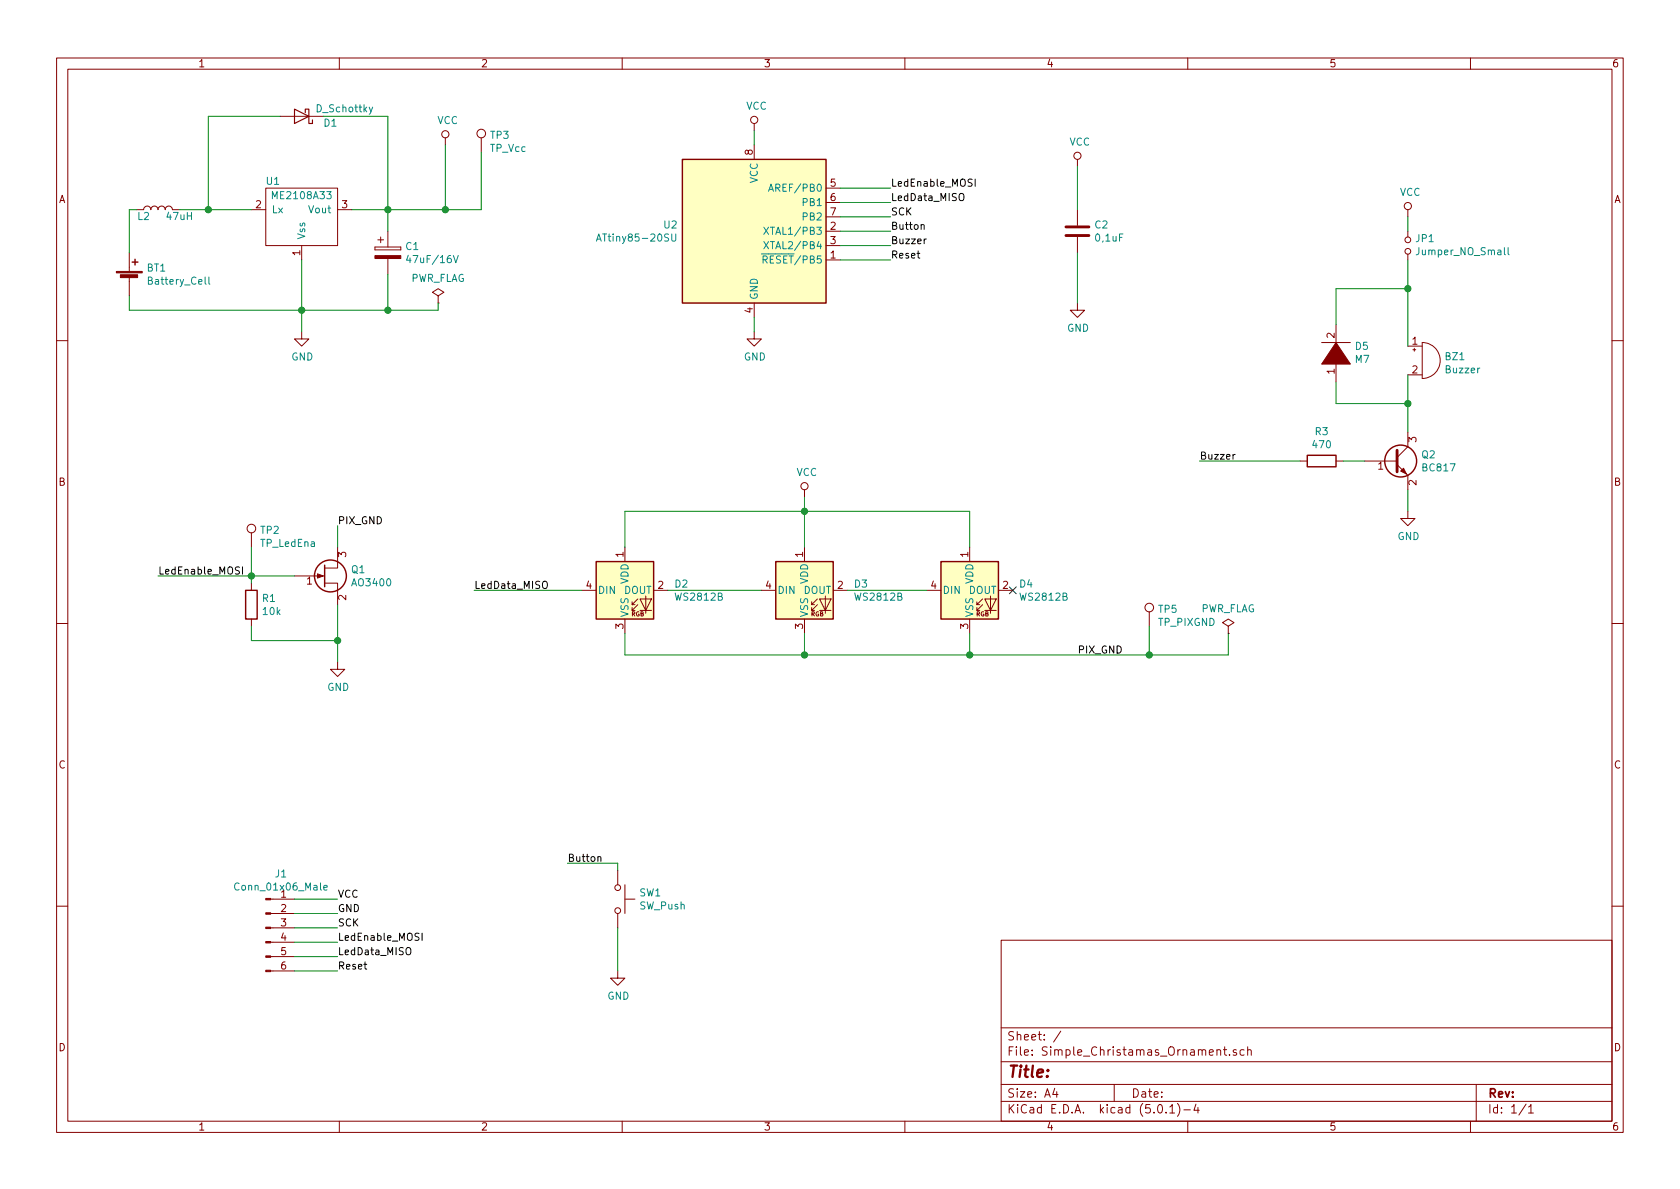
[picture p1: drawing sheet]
EESchema Schematic File Version 4
LIBS:Simple_Christamas_Ornament-cache
EELAYER 26 0
EELAYER END
$Descr A4 11693 8268
encoding utf-8
Sheet 1 1
Title ""
Date ""
Rev ""
Comp ""
Comment1 ""
Comment2 ""
Comment3 ""
Comment4 ""
$EndDescr
$Comp
L Project_lib:ME2108A33 U1
U 1 1
P 1850 1300
F 0 "U1" H 1900 1350 50  0000 C CNN
F 1 "ME2108A33" H 2100 1250 50  0000 C CNN
F 2 "Package_TO_SOT_SMD:SOT-23_Handsoldering" H 1850 1300 50  0001 C CNN
F 3 "Datasheets/Nanjing-Micro-One-Elec-ME2108A33M3G_C236804.pdf" H 1850 1300 50  0001 C CNN
	1    1850 1300
	1    0    0    -1  
$EndComp
$Comp
L Device:Battery_Cell BT1
U 1 1
P 900 1950
F 0 "BT1" H 1018 2046 50  0000 L CNN
F 1 "Battery_Cell" H 1018 1955 50  0000 L CNN
F 2 "project_footprints:AAA_SMD_Holder" V 900 2010 50  0001 C CNN
F 3 "~" V 900 2010 50  0001 C CNN
	1    900  1950
	1    0    0    -1  
$EndComp
$Comp
L Device:D_Schottky D1
U 1 1
P 2100 800
F 0 "D1" H 1900 850 50  0000 C CNN
F 1 "D_Schottky" H 1800 750 50  0000 C CNN
F 2 "Resistor_SMD:R_0805_2012Metric_Pad1.15x1.40mm_HandSolder" H 2100 800 50  0001 C CNN
F 3 "~" H 2100 800 50  0001 C CNN
	1    2100 800 
	-1   0    0    1   
$EndComp
$Comp
L Device:CP C1
U 1 1
P 2700 1750
F 0 "C1" H 2818 1796 50  0000 L CNN
F 1 "47uF/16V" H 2818 1705 50  0000 L CNN
F 2 "Capacitor_Tantalum_SMD:CP_EIA-6032-28_Kemet-C_Pad2.25x2.35mm_HandSolder" H 2738 1600 50  0001 C CNN
F 3 "~" H 2700 1750 50  0001 C CNN
	1    2700 1750
	1    0    0    -1  
$EndComp
Wire Wire Line
	2450 1450 2700 1450
Wire Wire Line
	1950 800  1450 800 
Wire Wire Line
	1450 800  1450 1450
Connection ~ 1450 1450
Wire Wire Line
	1450 1450 1750 1450
Wire Wire Line
	2250 800  2700 800 
Connection ~ 2700 1450
Wire Wire Line
	2700 1450 3100 1450
Wire Wire Line
	2100 1800 2100 2150
Wire Wire Line
	2700 2150 2100 2150
Connection ~ 2100 2150
$Comp
L power:GND #PWR0101
U 1 1
P 2100 2300
F 0 "#PWR0101" H 2100 2050 50  0001 C CNN
F 1 "GND" H 2105 2127 50  0000 C CNN
F 2 "" H 2100 2300 50  0001 C CNN
F 3 "" H 2100 2300 50  0001 C CNN
	1    2100 2300
	1    0    0    -1  
$EndComp
Wire Wire Line
	2100 2150 2100 2300
Wire Wire Line
	900  2050 900  2150
Wire Wire Line
	900  2150 2100 2150
$Comp
L power:VCC #PWR0102
U 1 1
P 3100 1000
F 0 "#PWR0102" H 3100 850 50  0001 C CNN
F 1 "VCC" H 3117 1173 50  0000 C CNN
F 2 "" H 3100 1000 50  0001 C CNN
F 3 "" H 3100 1000 50  0001 C CNN
	1    3100 1000
	1    0    0    -1  
$EndComp
Wire Wire Line
	3100 1000 3100 1450
Wire Wire Line
	2700 1600 2700 1450
Wire Wire Line
	2700 1900 2700 2150
$Comp
L MCU_Microchip_ATtiny:ATtiny85-20SU U2
U 1 1
P 5250 1600
F 0 "U2" H 4720 1646 50  0000 R CNN
F 1 "ATtiny85-20SU" H 4720 1555 50  0000 R CNN
F 2 "Package_SO:SOIJ-8_5.3x5.3mm_P1.27mm" H 5250 1600 50  0001 C CIN
F 3 "http://ww1.microchip.com/downloads/en/DeviceDoc/atmel-2586-avr-8-bit-microcontroller-attiny25-attiny45-attiny85_datasheet.pdf" H 5250 1600 50  0001 C CNN
	1    5250 1600
	1    0    0    -1  
$EndComp
$Comp
L power:GND #PWR0103
U 1 1
P 5250 2300
F 0 "#PWR0103" H 5250 2050 50  0001 C CNN
F 1 "GND" H 5255 2127 50  0000 C CNN
F 2 "" H 5250 2300 50  0001 C CNN
F 3 "" H 5250 2300 50  0001 C CNN
	1    5250 2300
	1    0    0    -1  
$EndComp
$Comp
L power:VCC #PWR0104
U 1 1
P 5250 900
F 0 "#PWR0104" H 5250 750 50  0001 C CNN
F 1 "VCC" H 5267 1073 50  0000 C CNN
F 2 "" H 5250 900 50  0001 C CNN
F 3 "" H 5250 900 50  0001 C CNN
	1    5250 900 
	1    0    0    -1  
$EndComp
Wire Wire Line
	5250 900  5250 1000
Wire Wire Line
	5250 2200 5250 2300
$Comp
L LED:WS2812B D2
U 1 1
P 4350 4100
F 0 "D2" H 4691 4146 50  0000 L CNN
F 1 "WS2812B" H 4691 4055 50  0000 L CNN
F 2 "LED_SMD:LED_WS2812B_PLCC4_5.0x5.0mm_P3.2mm" H 4400 3800 50  0001 L TNN
F 3 "https://cdn-shop.adafruit.com/datasheets/WS2812B.pdf" H 4450 3725 50  0001 L TNN
	1    4350 4100
	1    0    0    -1  
$EndComp
$Comp
L LED:WS2812B D3
U 1 1
P 5600 4100
F 0 "D3" H 5941 4146 50  0000 L CNN
F 1 "WS2812B" H 5941 4055 50  0000 L CNN
F 2 "LED_SMD:LED_WS2812B_PLCC4_5.0x5.0mm_P3.2mm" H 5650 3800 50  0001 L TNN
F 3 "https://cdn-shop.adafruit.com/datasheets/WS2812B.pdf" H 5700 3725 50  0001 L TNN
	1    5600 4100
	1    0    0    -1  
$EndComp
$Comp
L LED:WS2812B D4
U 1 1
P 6750 4100
F 0 "D4" H 7091 4146 50  0000 L CNN
F 1 "WS2812B" H 7091 4055 50  0000 L CNN
F 2 "LED_SMD:LED_WS2812B_PLCC4_5.0x5.0mm_P3.2mm" H 6800 3800 50  0001 L TNN
F 3 "https://cdn-shop.adafruit.com/datasheets/WS2812B.pdf" H 6850 3725 50  0001 L TNN
	1    6750 4100
	1    0    0    -1  
$EndComp
Wire Wire Line
	4650 4100 5300 4100
Wire Wire Line
	5900 4100 6450 4100
Wire Wire Line
	4350 3800 4350 3550
Wire Wire Line
	4350 3550 5600 3550
Wire Wire Line
	6750 3550 6750 3800
Wire Wire Line
	5600 3800 5600 3550
Connection ~ 5600 3550
Wire Wire Line
	5600 3550 6750 3550
Wire Wire Line
	5600 3550 5600 3450
Wire Wire Line
	4350 4400 4350 4550
Wire Wire Line
	4350 4550 5600 4550
Wire Wire Line
	5600 4400 5600 4550
Connection ~ 5600 4550
$Comp
L power:VCC #PWR0105
U 1 1
P 5600 3450
F 0 "#PWR0105" H 5600 3300 50  0001 C CNN
F 1 "VCC" H 5617 3623 50  0000 C CNN
F 2 "" H 5600 3450 50  0001 C CNN
F 3 "" H 5600 3450 50  0001 C CNN
	1    5600 3450
	1    0    0    -1  
$EndComp
Wire Wire Line
	5850 1300 6200 1300
Wire Wire Line
	5850 1400 6200 1400
Wire Wire Line
	5850 1500 6200 1500
$Comp
L Device:Buzzer BZ1
U 1 1
P 9900 2500
F 0 "BZ1" H 10053 2529 50  0000 L CNN
F 1 "Buzzer" H 10053 2438 50  0000 L CNN
F 2 "project_footprints:Buzzer_8.5x8.5mm" V 9875 2600 50  0001 C CNN
F 3 "~" V 9875 2600 50  0001 C CNN
	1    9900 2500
	1    0    0    -1  
$EndComp
$Comp
L Device:R R3
U 1 1
P 9200 3200
F 0 "R3" V 8993 3200 50  0000 C CNN
F 1 "470" V 9084 3200 50  0000 C CNN
F 2 "Resistor_SMD:R_0805_2012Metric_Pad1.15x1.40mm_HandSolder" V 9130 3200 50  0001 C CNN
F 3 "~" H 9200 3200 50  0001 C CNN
	1    9200 3200
	0    1    1    0   
$EndComp
$Comp
L pspice:DIODE D5
U 1 1
P 9300 2450
F 0 "D5" V 9346 2322 50  0000 R CNN
F 1 "M7" V 9255 2322 50  0000 R CNN
F 2 "Diode_SMD:D_SMA_Handsoldering" H 9300 2450 50  0001 C CNN
F 3 "~" H 9300 2450 50  0001 C CNN
	1    9300 2450
	0    -1   -1   0   
$EndComp
Wire Wire Line
	9800 2600 9800 2800
Wire Wire Line
	9300 2650 9300 2800
Wire Wire Line
	9300 2800 9800 2800
Connection ~ 9800 2800
Wire Wire Line
	9800 2800 9800 3000
Wire Wire Line
	9800 1800 9800 2000
Wire Wire Line
	9300 2250 9300 2000
Wire Wire Line
	9300 2000 9800 2000
Connection ~ 9800 2000
Wire Wire Line
	9800 2000 9800 2400
Wire Wire Line
	9350 3200 9500 3200
Wire Wire Line
	9800 3400 9800 3550
$Comp
L power:GND #PWR0106
U 1 1
P 9800 3550
F 0 "#PWR0106" H 9800 3300 50  0001 C CNN
F 1 "GND" H 9805 3377 50  0000 C CNN
F 2 "" H 9800 3550 50  0001 C CNN
F 3 "" H 9800 3550 50  0001 C CNN
	1    9800 3550
	1    0    0    -1  
$EndComp
$Comp
L power:VCC #PWR0107
U 1 1
P 9800 1500
F 0 "#PWR0107" H 9800 1350 50  0001 C CNN
F 1 "VCC" H 9817 1673 50  0000 C CNN
F 2 "" H 9800 1500 50  0001 C CNN
F 3 "" H 9800 1500 50  0001 C CNN
	1    9800 1500
	1    0    0    -1  
$EndComp
$Comp
L Device:Jumper_NO_Small JP1
U 1 1
P 9800 1700
F 0 "JP1" V 9846 1652 50  0000 R CNN
F 1 "Jumper_NO_Small" V 9755 1652 50  0000 R CNN
F 2 "Resistor_SMD:R_0805_2012Metric_Pad1.15x1.40mm_HandSolder" H 9800 1700 50  0001 C CNN
F 3 "~" H 9800 1700 50  0001 C CNN
	1    9800 1700
	0    -1   -1   0   
$EndComp
Wire Wire Line
	9800 1500 9800 1600
$Comp
L Device:Q_NJFET_GSD Q1
U 1 1
P 2250 4000
F 0 "Q1" H 2441 4046 50  0000 L CNN
F 1 "AO3400" H 2441 3955 50  0000 L CNN
F 2 "Package_TO_SOT_SMD:SOT-23_Handsoldering" H 2450 4100 50  0001 C CNN
F 3 "~" H 2250 4000 50  0001 C CNN
	1    2250 4000
	1    0    0    -1  
$EndComp
Text Label 7500 4550 0    50   ~ 0
PIX_GND
$Comp
L Device:R R1
U 1 1
P 1750 4200
F 0 "R1" H 1820 4246 50  0000 L CNN
F 1 "10k" H 1820 4155 50  0000 L CNN
F 2 "Resistor_SMD:R_0805_2012Metric_Pad1.15x1.40mm_HandSolder" V 1680 4200 50  0001 C CNN
F 3 "~" H 1750 4200 50  0001 C CNN
	1    1750 4200
	1    0    0    -1  
$EndComp
Wire Wire Line
	2050 4000 1750 4000
Wire Wire Line
	1750 4000 1750 4050
Connection ~ 1750 4000
Wire Wire Line
	1750 4350 1750 4450
Wire Wire Line
	1750 4450 2350 4450
Wire Wire Line
	2350 4450 2350 4200
Wire Wire Line
	2350 4450 2350 4600
Connection ~ 2350 4450
$Comp
L power:GND #PWR0108
U 1 1
P 2350 4600
F 0 "#PWR0108" H 2350 4350 50  0001 C CNN
F 1 "GND" H 2355 4427 50  0000 C CNN
F 2 "" H 2350 4600 50  0001 C CNN
F 3 "" H 2350 4600 50  0001 C CNN
	1    2350 4600
	1    0    0    -1  
$EndComp
Wire Wire Line
	2350 3800 2350 3650
Text Label 2350 3650 0    50   ~ 0
PIX_GND
$Comp
L Connector:Conn_01x06_Male J1
U 1 1
P 1850 6450
F 0 "J1" H 1956 6828 50  0000 C CNN
F 1 "Conn_01x06_Male" H 1956 6737 50  0000 C CNN
F 2 "Connector_PinHeader_2.54mm:PinHeader_2x03_P2.54mm_Vertical_SMD" H 1850 6450 50  0001 C CNN
F 3 "~" H 1850 6450 50  0001 C CNN
	1    1850 6450
	1    0    0    -1  
$EndComp
NoConn ~ 7050 4100
$Comp
L Switch:SW_Push SW1
U 1 1
P 4300 6250
F 0 "SW1" V 4254 6398 50  0000 L CNN
F 1 "SW_Push" V 4345 6398 50  0000 L CNN
F 2 "Button_Switch_THT:SW_PUSH_6mm_H4.3mm" H 4300 6450 50  0001 C CNN
F 3 "" H 4300 6450 50  0001 C CNN
	1    4300 6250
	0    1    1    0   
$EndComp
$Comp
L power:GND #PWR0109
U 1 1
P 4300 6750
F 0 "#PWR0109" H 4300 6500 50  0001 C CNN
F 1 "GND" H 4305 6577 50  0000 C CNN
F 2 "" H 4300 6750 50  0001 C CNN
F 3 "" H 4300 6750 50  0001 C CNN
	1    4300 6750
	1    0    0    -1  
$EndComp
Wire Wire Line
	4300 6450 4300 6750
Wire Wire Line
	4300 6000 3950 6000
Wire Wire Line
	4300 6000 4300 6050
Wire Wire Line
	5850 1600 6200 1600
Wire Wire Line
	2050 6250 2350 6250
Wire Wire Line
	2050 6350 2350 6350
Wire Wire Line
	2050 6450 2350 6450
Wire Wire Line
	2050 6550 2350 6550
Wire Wire Line
	2050 6650 2350 6650
Wire Wire Line
	2050 6750 2350 6750
$Comp
L Connector:TestPoint TP2
U 1 1
P 1750 3800
F 0 "TP2" H 1808 3920 50  0000 L CNN
F 1 "TP_LedEna" H 1808 3829 50  0000 L CNN
F 2 "TestPoint:TestPoint_Pad_1.0x1.0mm" H 1950 3800 50  0001 C CNN
F 3 "~" H 1950 3800 50  0001 C CNN
	1    1750 3800
	1    0    0    -1  
$EndComp
$Comp
L Connector:TestPoint TP5
U 1 1
P 8000 4350
F 0 "TP5" H 8058 4470 50  0000 L CNN
F 1 "TP_PIXGND" H 8058 4379 50  0000 L CNN
F 2 "TestPoint:TestPoint_Pad_1.0x1.0mm" H 8200 4350 50  0001 C CNN
F 3 "~" H 8200 4350 50  0001 C CNN
	1    8000 4350
	1    0    0    -1  
$EndComp
$Comp
L Connector:TestPoint TP3
U 1 1
P 3350 1050
F 0 "TP3" H 3408 1170 50  0000 L CNN
F 1 "TP_Vcc" H 3408 1079 50  0000 L CNN
F 2 "TestPoint:TestPoint_Pad_1.0x1.0mm" H 3550 1050 50  0001 C CNN
F 3 "~" H 3550 1050 50  0001 C CNN
	1    3350 1050
	1    0    0    -1  
$EndComp
Wire Wire Line
	3350 1050 3350 1450
Wire Wire Line
	3350 1450 3100 1450
Connection ~ 3100 1450
Wire Wire Line
	2700 2150 3050 2150
Connection ~ 2700 2150
Wire Wire Line
	1750 3800 1750 4000
Wire Wire Line
	8000 4350 8000 4550
$Comp
L power:PWR_FLAG #FLG0102
U 1 1
P 3050 2100
F 0 "#FLG0102" H 3050 2175 50  0001 C CNN
F 1 "PWR_FLAG" H 3050 2274 50  0000 C CNN
F 2 "" H 3050 2100 50  0001 C CNN
F 3 "~" H 3050 2100 50  0001 C CNN
	1    3050 2100
	1    0    0    -1  
$EndComp
Wire Wire Line
	3050 2100 3050 2150
Text Label 2350 6750 0    50   ~ 0
Reset
Text Label 2350 6350 0    50   ~ 0
GND
Text Label 2350 6250 0    50   ~ 0
VCC
Text Label 6200 1300 0    50   ~ 0
LedEnable_MOSI
Text Label 6200 1400 0    50   ~ 0
LedData_MISO
Text Label 8350 3200 0    50   ~ 0
Buzzer
Text Label 6200 1600 0    50   ~ 0
Button
Text Label 6200 1800 0    50   ~ 0
Reset
Wire Wire Line
	1100 4000 1750 4000
Wire Wire Line
	3300 4100 4050 4100
Wire Wire Line
	8350 3200 9050 3200
Wire Wire Line
	5850 1800 6200 1800
Text Label 3950 6000 0    50   ~ 0
Button
Wire Wire Line
	5600 4550 6750 4550
Wire Wire Line
	6750 4400 6750 4550
Connection ~ 6750 4550
Wire Wire Line
	6750 4550 8000 4550
$Comp
L power:PWR_FLAG #FLG0103
U 1 1
P 8550 4400
F 0 "#FLG0103" H 8550 4475 50  0001 C CNN
F 1 "PWR_FLAG" H 8550 4574 50  0000 C CNN
F 2 "" H 8550 4400 50  0001 C CNN
F 3 "~" H 8550 4400 50  0001 C CNN
	1    8550 4400
	1    0    0    -1  
$EndComp
Wire Wire Line
	8550 4400 8550 4550
Wire Wire Line
	8550 4550 8000 4550
Connection ~ 8000 4550
$Comp
L Device:Q_NPN_BEC Q2
U 1 1
P 9700 3200
F 0 "Q2" H 9891 3246 50  0000 L CNN
F 1 "BC817" H 9891 3155 50  0000 L CNN
F 2 "Package_TO_SOT_SMD:SOT-23_Handsoldering" H 9900 3300 50  0001 C CNN
F 3 "~" H 9700 3200 50  0001 C CNN
	1    9700 3200
	1    0    0    -1  
$EndComp
Wire Wire Line
	2700 800  2700 1450
$Comp
L Device:L L2
U 1 1
P 1100 1450
F 0 "L2" V 1050 1550 50  0000 C CNN
F 1 "47uH" V 1050 1300 50  0000 C CNN
F 2 "project_footprints:Inductor_SM5845" H 1100 1450 50  0001 C CNN
F 3 "~" H 1100 1450 50  0001 C CNN
	1    1100 1450
	0    -1   -1   0   
$EndComp
Wire Wire Line
	5850 1700 6200 1700
Text Label 6200 1700 0    50   ~ 0
Buzzer
Text Label 6200 1500 0    50   ~ 0
SCK
Text Label 1100 4000 0    50   ~ 0
LedEnable_MOSI
Text Label 3300 4100 0    50   ~ 0
LedData_MISO
Text Label 2350 6550 0    50   ~ 0
LedEnable_MOSI
Text Label 2350 6450 0    50   ~ 0
SCK
Text Label 2350 6650 0    50   ~ 0
LedData_MISO
$Comp
L Device:C C2
U 1 1
P 7500 1600
F 0 "C2" H 7615 1646 50  0000 L CNN
F 1 "0,1uF" H 7615 1555 50  0000 L CNN
F 2 "Capacitor_SMD:C_0805_2012Metric_Pad1.15x1.40mm_HandSolder" H 7538 1450 50  0001 C CNN
F 3 "~" H 7500 1600 50  0001 C CNN
	1    7500 1600
	1    0    0    -1  
$EndComp
$Comp
L power:GND #PWR02
U 1 1
P 7500 2100
F 0 "#PWR02" H 7500 1850 50  0001 C CNN
F 1 "GND" H 7505 1927 50  0000 C CNN
F 2 "" H 7500 2100 50  0001 C CNN
F 3 "" H 7500 2100 50  0001 C CNN
	1    7500 2100
	1    0    0    -1  
$EndComp
$Comp
L power:VCC #PWR01
U 1 1
P 7500 1150
F 0 "#PWR01" H 7500 1000 50  0001 C CNN
F 1 "VCC" H 7517 1323 50  0000 C CNN
F 2 "" H 7500 1150 50  0001 C CNN
F 3 "" H 7500 1150 50  0001 C CNN
	1    7500 1150
	1    0    0    -1  
$EndComp
Wire Wire Line
	7500 1150 7500 1450
Wire Wire Line
	7500 1750 7500 2100
Wire Wire Line
	900  1450 900  1750
Wire Wire Line
	900  1450 950  1450
Wire Wire Line
	1250 1450 1450 1450
$EndSCHEMATC
